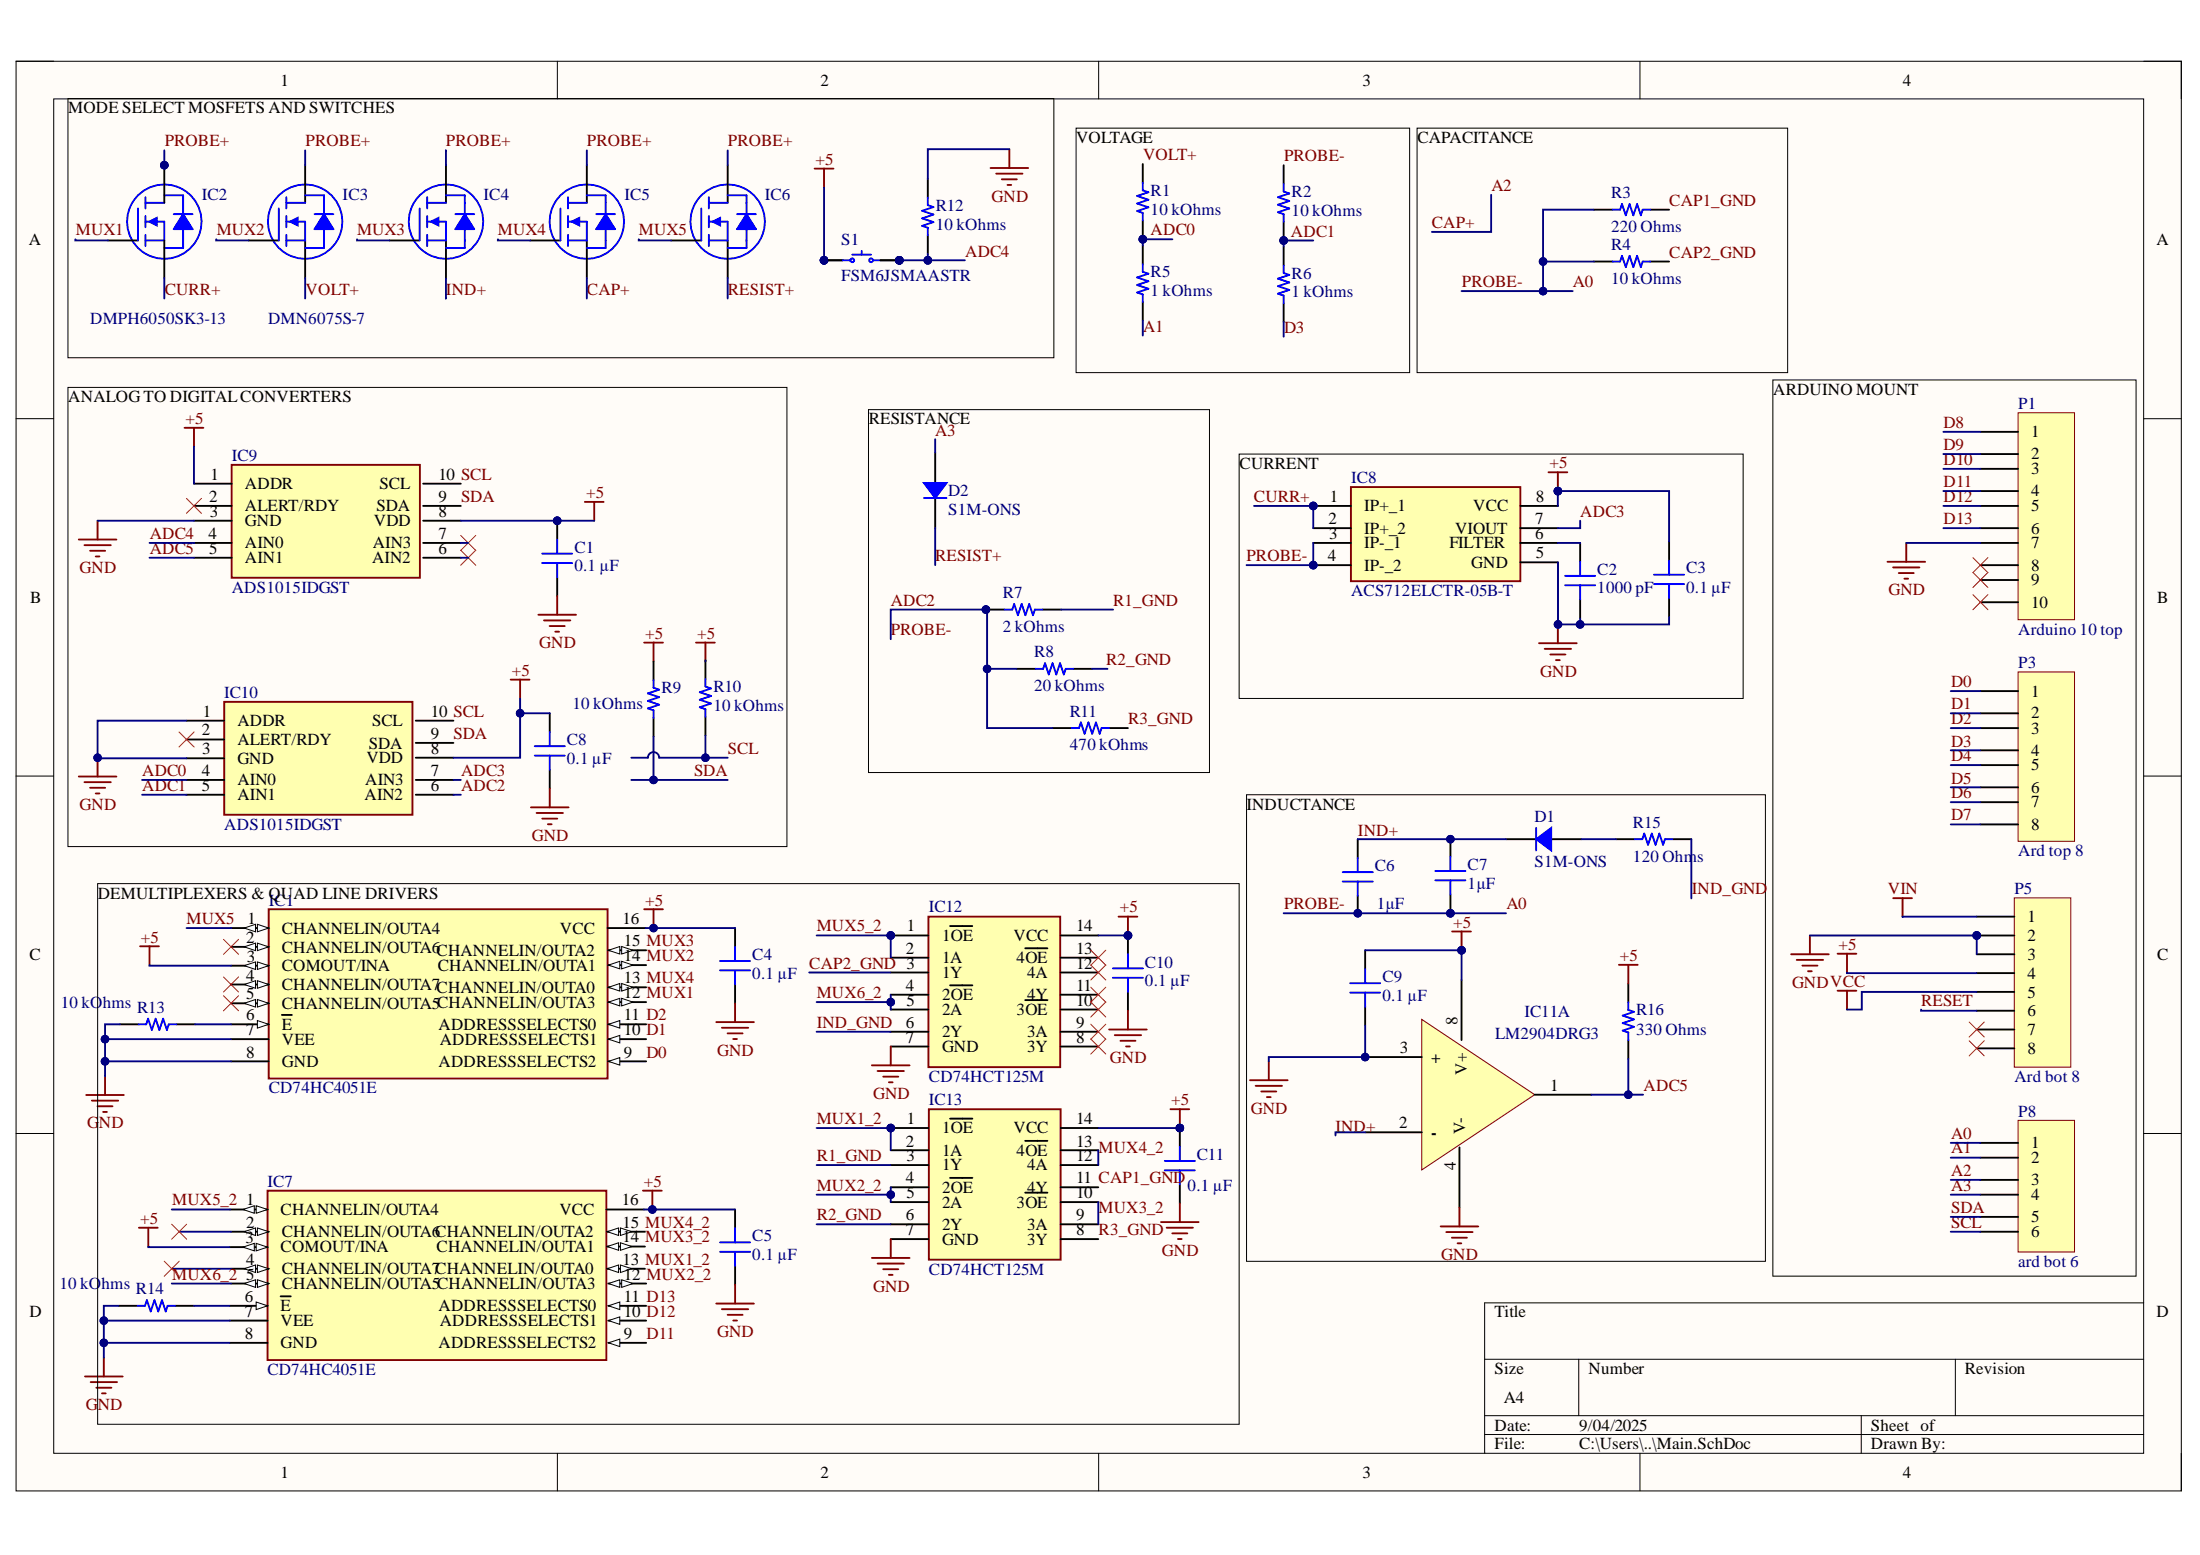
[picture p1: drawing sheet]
# Altium project LCD_ARD_MULTIMETER.PrjPcb
1 sheet, 47 parts. Net scope: global (net labels, ports and power ports of the same name join across sheets).
Board files: MULTIMETER.PcbDoc, multv2.PcbDoc

## Sheet Main.SchDoc
size A4; SheetNumber: 1; SheetTotal: 1

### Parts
C1  0.1 µF  [CAP 0805_2012]
C2  1000 pF  [CAP 0805_2012]
C3  0.1 µF  [CAP 0805_2012]
C4  0.1 µF  [CAP 0805_2012]
C5  0.1 µF  [CAP 0805_2012]
C6  1µF  [CAP 0805_2012]
C7  1µF  [CAP 0805_2012]
C8  0.1 µF  [CAP 0805_2012]
C9  0.1 µF  [CAP 0805_2012]
C10  0.1 µF  [CAP 0805_2012]
C11  0.1 µF  [CAP 0805_2012]
D1  S1M-ONS  [DO214AC SMA]
D2  S1M-ONS  [DO214AC SMA]
IC1  DEMUX-CD74HC4051E  [DIP794W53P254L1930H508Q16N]
IC2  DMPH6050SK3-13  [INFINEON PG-TO 252 GDS FET]
IC3  DMN6075S-7  [DIODES SOT-23-3]
IC4  DMN6075S-7  [DIODES SOT-23-3]
IC5  DMN6075S-7  [DIODES SOT-23-3]
IC6  DMN6075S-7  [DIODES SOT-23-3]
IC7  DEMUX-CD74HC4051E  [DIP794W53P254L1930H508Q16N]
IC8  CURRENT SENSOR-ACS712ELCTR-05B-T  [SOIC127P600X175-8N]
IC9  ADC-ADS1015IDGST  [SOP50P490X110-10N]
IC10  ADC-ADS1015IDGST  [SOP50P490X110-10N]
IC11  LM2904DRG3  [TI SOIC-8 D]  (part A of 2)
IC12  QLD-CD74HCT125M  [SOIC127P600X175-14N]
IC13  QLD-CD74HCT125M  [SOIC127P600X175-14N]
P1  Arduino 10 top  [HDR1X10]
P3  Ard top 8  [HDR1X8]
P5  Ard bot 8  [HDR1X8]
P8  ard bot 6  [HDR1X6]
R1  10 kOhms  [RES 0805_2012]
R2  10 kOhms  [RES 0805_2012]
R3  220 Ohms  [RES 0805_2012]
R4  10 kOhms  [RES 0805_2012]
R5  1 kOhms  [RES 0805_2012]
R6  1 kOhms  [RES 0805_2012]
R7  2 kOhms  [RES 0805_2012]
R8  20 kOhms  [RES 0805_2012]
R9  10 kOhms  [RES 0805_2012]
R10  10 kOhms  [RES 0805_2012]
R11  470 kOhms  [RES 0805_2012]
R12  10 kOhms  [RES 0805_2012]
R13  10 kOhms  [RES 0805_2012]
R14  10 kOhms  [RES 0805_2012]
R15  120 Ohms  [RES 0805_2012]
R16  330 Ohms  [RES 0805_2012]
S1  FSM6JSMAASTR  [TE FSM6JSMA]

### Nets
+5: C1.2 C3.2 C4.2 C5.2 C8.2 C9.2 C10.2 C11.2 IC1.3(COMOUT/INA) IC1.16(VCC) IC7.3(COMOUT/INA) IC7.16(VCC) IC8.8(VCC) IC9.1(ADDR) IC9.8(VDD) IC10.8(VDD) IC11.8(V+) IC12.14(VCC) IC13.14(VCC) P5.4 R9.2 R10.2 R16.2 S1.1 S1.2
GND: C1.1 C2.1 C3.1 C4.1 C5.1 C8.1 C9.1 C10.1 C11.1 IC1.7(VEE) IC1.8(GND) IC7.7(VEE) IC7.8(GND) IC8.5(GND) IC9.3(GND) IC10.1(ADDR) IC10.3(GND) IC11.3(+) IC11.4(V-) IC12.7(GND) IC13.7(GND) P1.7 P5.2 P5.3 R12.2 R13.2 R14.2
VCC: P5.5
VIN: P5.1
A0: C6.1 C7.1 IC8.3(IP-_1) IC8.4(IP-_2) IC10.6(AIN2) P8.1 R2.2 R3.1 R4.2 R7.2 R8.2 R11.2  [also labelled ADC2, PROBE-]
A1: P8.2 R5.1
A2: IC5.2(S) P8.3  [also labelled CAP+]
A3: D2.1 P8.4
ADC0: IC10.4(AIN0) R1.1 R5.2
ADC1: IC10.5(AIN1) R2.1 R6.2
ADC3: IC8.7(VIOUT) IC10.7(AIN3)
ADC4: IC9.4(AIN0) R12.1 S1.3 S1.4
ADC5: IC9.5(AIN1) IC11.1(OUTA) R16.1
CAP1_GND: IC13.11(4Y) R3.2
CAP2_GND: IC12.3(1Y) R4.1
CURR+: IC2.S IC8.1(IP+_1) IC8.2(IP+_2)
D0: IC1.9(ADDRESSSELECTS2) P3.1
D1: IC1.10(ADDRESSSELECTS1) P3.2
D2: IC1.11(ADDRESSSELECTS0) P3.3
D3: P3.4 R6.1
D4: P3.5
D5: P3.6
D6: P3.7
D7: P3.8
D8: P1.1
D9: P1.2
D10: P1.3
D11: IC7.9(ADDRESSSELECTS2) P1.4
D12: IC7.10(ADDRESSSELECTS1) P1.5
D13: IC7.11(ADDRESSSELECTS0) P1.6
IND+: C6.2 C7.2 D1.2 IC4.2(S) IC11.2(-)
IND_GND: IC12.6(2Y) R15.2
MUX1: IC1.12(CHANNELIN/OUTA3) IC2.G
MUX1_2: IC7.13(CHANNELIN/OUTA0) IC13.1(1~{OE}) IC13.2(1A)
MUX2: IC1.14(CHANNELIN/OUTA1) IC3.1(G)
MUX2_2: IC7.12(CHANNELIN/OUTA3) IC13.4(2~{OE}) IC13.5(2A)
MUX3: IC1.15(CHANNELIN/OUTA2) IC4.1(G)
MUX3_2: IC7.14(CHANNELIN/OUTA1) IC13.9(3A) IC13.10(3~{OE})
MUX4: IC1.13(CHANNELIN/OUTA0) IC5.1(G)
MUX4_2: IC7.15(CHANNELIN/OUTA2) IC13.12(4A) IC13.13(4~{OE})
MUX5: IC1.1(CHANNELIN/OUTA4) IC6.1(G)
MUX5_2: IC7.1(CHANNELIN/OUTA4) IC12.1(1~{OE}) IC12.2(1A)
MUX6_2: IC7.5(CHANNELIN/OUTA5) IC12.4(2~{OE}) IC12.5(2A)
PROBE+: IC2.D IC3.3(D) IC4.3(D) IC5.3(D) IC6.3(D)
R1_GND: IC13.3(1Y) R7.1
R2_GND: IC13.6(2Y) R8.1
R3_GND: IC13.8(3Y) R11.1
RESET: P5.6
RESIST+: D2.2 IC6.2(S)
SCL: IC9.10(SCL) IC10.10(SCL) P8.6 R10.1
SDA: IC9.9(SDA) IC10.9(SDA) P8.5 R9.1
VOLT+: IC3.2(S) R1.2
NetC2_2: C2.2 IC8.6(FILTER)
NetD1_1: D1.1 R15.1
NetIC1_6: IC1.6(~{E}) R13.1
NetIC7_6: IC7.6(~{E}) R14.1

Not connected (* = marked no-connect by the designer): IC1 2(CHANNELIN/OUTA6)* 4(CHANNELIN/OUTA7)* 5(CHANNELIN/OUTA5)*; IC7 2(CHANNELIN/OUTA6)* 4(CHANNELIN/OUTA7)*; IC9 2(ALERT/RDY)* 6(AIN2)* 7(AIN3)*; IC10 2(ALERT/RDY)*; IC12 8(3Y)* 9(3A)* 10(3~{OE})* 11(4Y)* 12(4A)* 13(4~{OE})*; P1 8* 9* 10*; P5 7* 8*

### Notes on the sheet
- MODE SELECT MOSFETS AND SWITCHES
- VOLTAGE
- CAPACITANCE
- RESISTANCE
- CURRENT
- ANALOG TO DIGITAL CONVERTERS
- INDUCTANCE
- ARDUINO MOUNT
- DEMULTIPLEXERS & QUAD LINE DRIVERS
